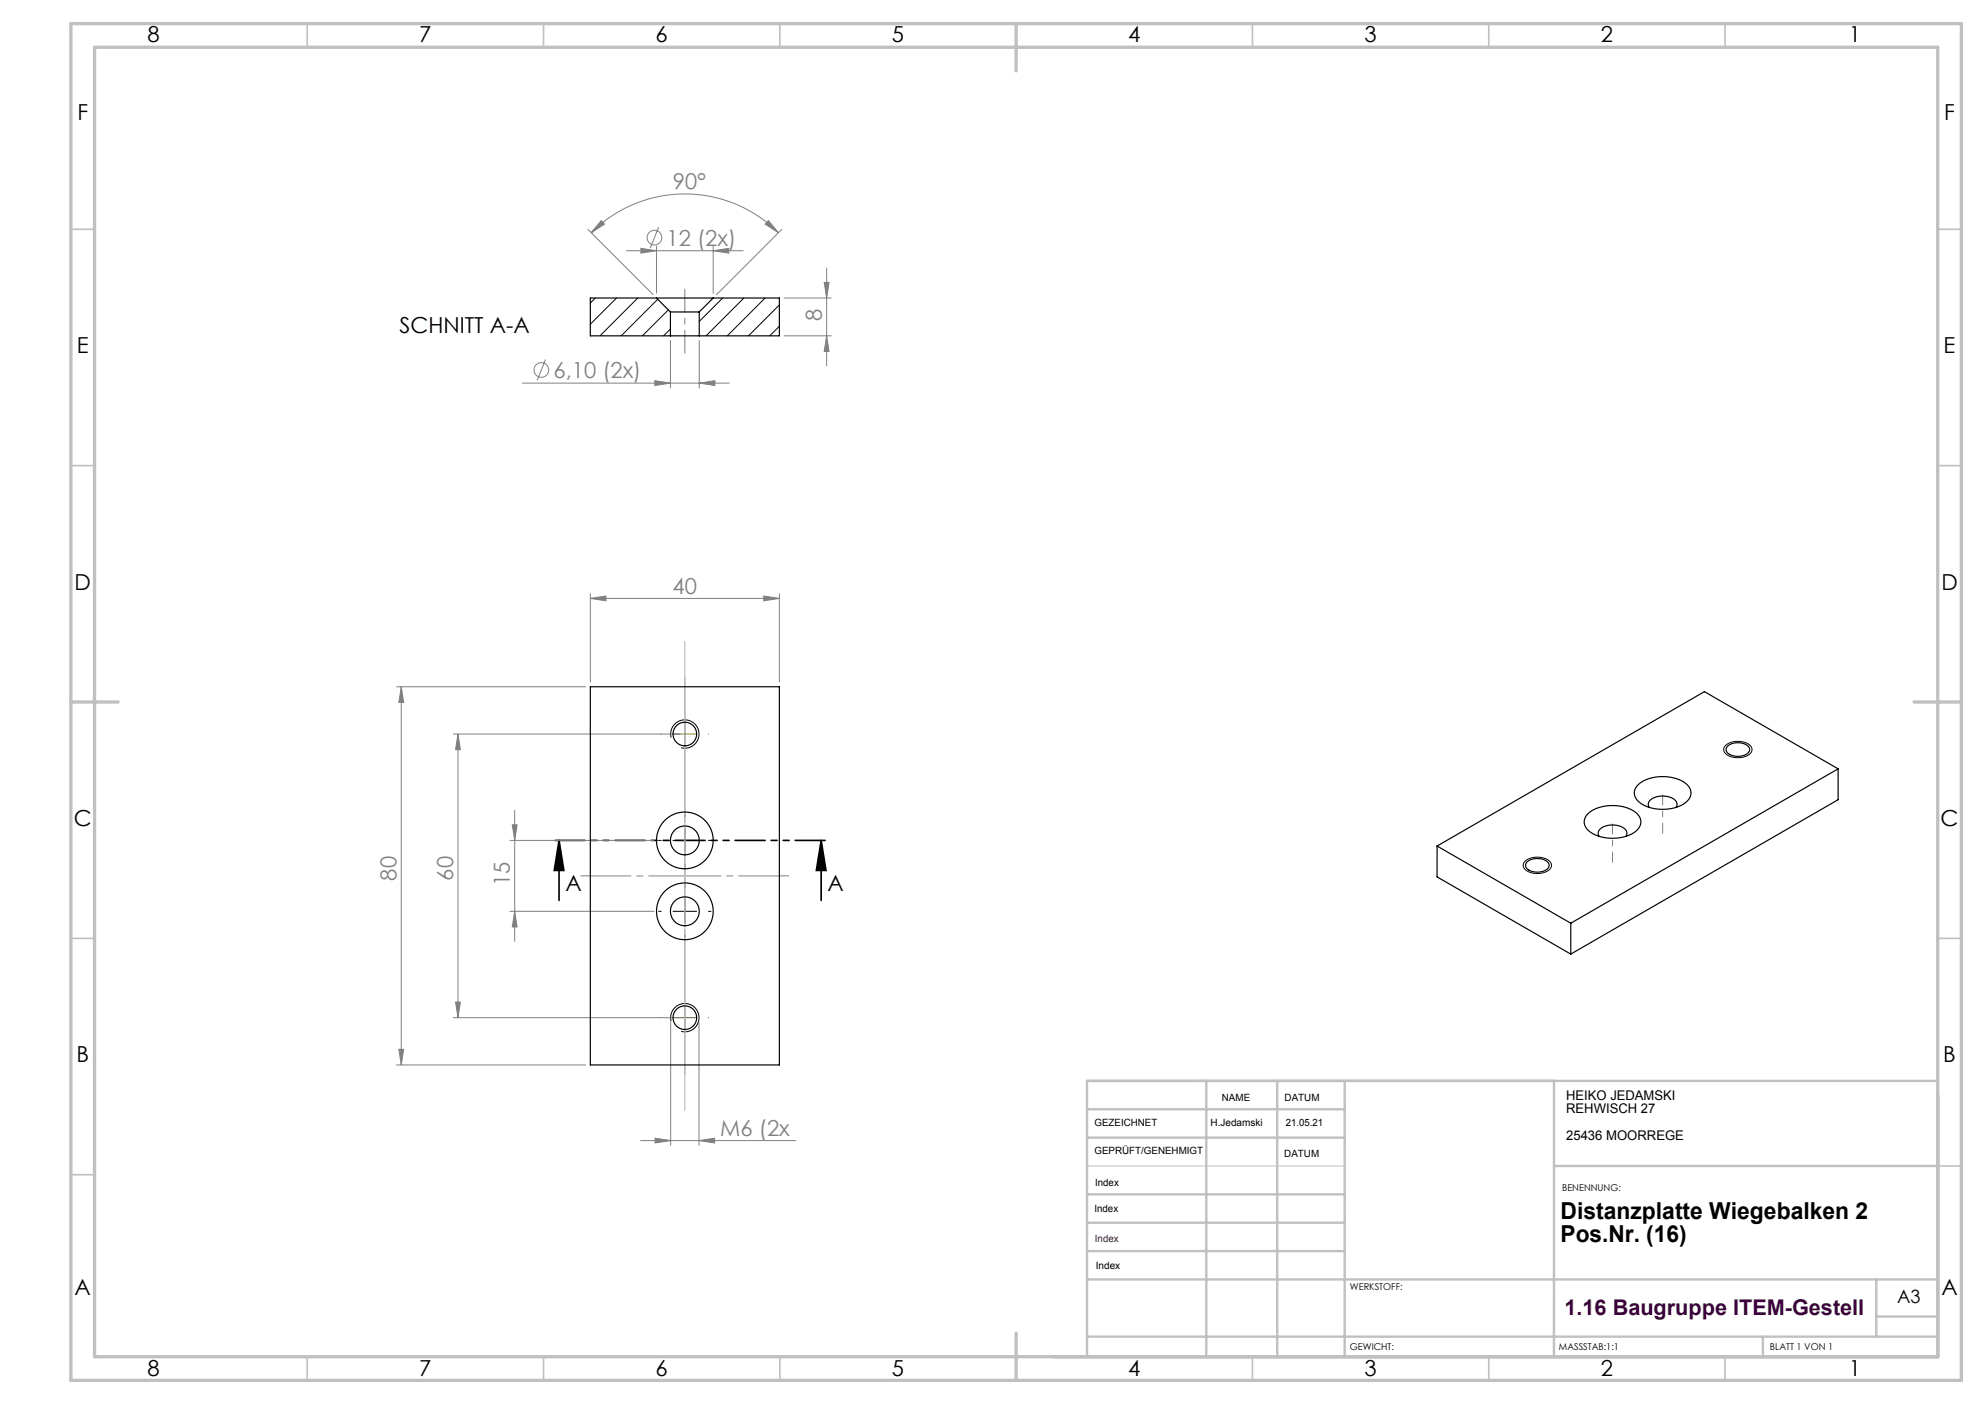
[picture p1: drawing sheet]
<svg xmlns="http://www.w3.org/2000/svg" width="420mm" height="297mm" viewBox="0 0 420 297" stroke-linecap="round" stroke-linejoin="round" font-family="sans-serif">
<g fill="none" stroke="#808080" stroke-width=".21">
<path d="M124.4 48.5l13.8 13.8M125.1 49.2a28 28 0 0 1 39.6 0M127.2 46.7l.7 .7-2.8 1.8zM132.6 53h24.7M135.6 52.5l3.3 .5-3.3 .6zM138.9 52v10M139.4 48l-1.8 4.5M150.9 53l3.3-.5v1.1zM150.9 52v10M162.6 46.7l2.1 2.5-2.8-1.8zM165.4 48.5l-13.8 13.8M174.4 59.7h1l-.5 3.3z"/>
<path d="M174.9 56.7v20.7M115.4 76l-1.7 4.5M141.9 72v10M148 72v10M165.9 71h10M165.9 63h10M174.9 71l.5 3.3h-1zM110.5 81h43.8M138.6 80.5l3.3 .5-3.3 .5zM148 81l3.3-.5v1zM124.9 126.6l3.3-.5v1zM124.9 125.6v18.7"/>
<path d="M124.9 126.6h40M161.6 126.1l3.3 .5-3.3 .5zM164.9 125.6v18.7M83.9 145.3h40M84.9 145.3l.5 3.3h-1zM84.9 145.3v80M95.9 155.3h48M96.9 155.3l.5 3.3h-1zM96.9 155.3v60M107.9 177.8h30.5M108.4 174.5h1l-.5 3.3zM108.9 171.4v27.7"/>
<path d="M107.9 192.8h30.5M108.9 192.8l.5 3.3h-1zM95.9 215.3h48M96.4 212h1l-.5 3.3zM141.9 216.3v26M147.9 216.3v26M83.9 225.3h40M84.4 222h1l-.5 3.3zM135.6 241.3h32.8M138.6 240.8l3.3 .5-3.3 .5zM147.9 241.3l3.3-.5v1z"/>
<circle cx="138.5" cy="50.3" r="1.56"/>
<circle cx="114.5" cy="78.3" r="1.56"/>
</g>
<path d="M142 156.1a3 3 0 0 1 2.6-3.8 3 3 0 0 1 3.3 3.2 3 3 0 0 1-3.8 2.7M365.1 157.7a4.1 4.1 0 0 1 5.5 .4 1.53 1.53 0 0 1-1.4 1.9 4 4 0 0 1-4.4-.9 1.12 1.12 0 0 1 .3-1.4zM142.4 177.8h5M144.9 175.3v5M142.4 192.8h5M144.9 190.3v5M322.7 182.2a4.1 4.1 0 0 1 5.5 .4 1.53 1.53 0 0 1-1.4 1.9 4 4 0 0 1-4.4-1 1.12 1.12 0 0 1 .3-1.3zM142 216.1a3 3 0 0 1 2.6-3.8 3 3 0 0 1 3.3 3.2 3 3 0 0 1-3.8 2.7" fill="none" stroke="#000" stroke-width=".21"/>
<path d="M118.3 177.8l1 6.3h-2zM118.3 177.8v12.7M173.7 177.8l1.1 6.3h-2.1zM173.7 177.8v12.7" fill="none" stroke="#000" stroke-width=".35"/>
<path d="M139.9 177.8h-.5M144.9 172.8v-.6M149.9 177.8h.6M139.9 192.8h-.5M144.9 182.8v.5M144.9 187.8v-.6M144.9 197.8v.5M149.9 192.8h.6" fill="none" stroke="#000" stroke-width=".21" stroke-dasharray="15.2 1.3 1.3 1.3"/>
<path d="M139.9 155.3h.1M144.9 150.3v-.1M149.9 155.3h.1M144.9 160.3h.1M139.9 215.3h.1M144.9 210.3v-.1M149.9 215.3h.1M144.9 220.3h.1" fill="none" stroke="#808000" stroke-width=".21" stroke-dasharray="15.2 1.3 1.3 1.3"/>
<path d="M142.4 155.3h5M144.9 152.8v5M142.4 215.3h5M144.9 212.8v5" fill="none" stroke="#808000" stroke-width=".21"/>
<path d="M175.7 177.8h-59.4" fill="none" stroke="#000" stroke-width=".35" stroke-dasharray="6.3 1.3 1.3 1.3 1.3 1.3" stroke-dashoffset="-1.2"/>
<path d="M351.8 176.3v-8.1M341.2 182.4v-8.1" fill="none" stroke="#808080" stroke-width=".21" stroke-dasharray="15.2 1.3 1.3 1.3" stroke-dashoffset="13.1"/>
<path d="M144.9 227.3v-84" fill="none" stroke="#808080" stroke-width=".21" stroke-dasharray="15.2 1.3 1.3 1.3" stroke-dashoffset="3.7"/>
<path d="M166.9 185.3h-44" fill="none" stroke="#808080" stroke-width=".21" stroke-dasharray="15.2 1.3 1.3 1.3" stroke-dashoffset="4.7"/>
<path d="M144.9 61.2v13.5" fill="none" stroke="#808080" stroke-width=".21" stroke-dasharray="15.2 1.3 1.3 1.3" stroke-dashoffset="10.4"/>
<path d="M230 246.7h54.5" fill="none" stroke="#c0c0c0" stroke-width=".21"/>
<path d="M124.9 185.3h40" fill="none" stroke="#c0c0c0" stroke-width=".25" stroke-dasharray="15.2 1.3 1.3 1.3" stroke-dashoffset="6.7"/>
<path d="M144.9 135.7v99.2" fill="none" stroke="#c0c0c0" stroke-width=".25"/>
<g fill="none" stroke="#c0c0c0" stroke-width=".35">
<path d="M65 5v5M115 5v5M165 5v5M265 5v5M315 5v5M365 5v5M15 48.5h5M410 48.5h5M15 98.5h5M410 98.5h5M15 198.5h5M410 198.5h5"/>
<path d="M15 248.5h5M410 246.7h5M65 287v5M115 287v5M165 287v5M265 287v5M315 287v5M365 287v5"/>
</g>
<g fill="none" stroke="#c0c0c0" stroke-width=".5">
<path d="M230 234.7h54.5M255.2 228.7v58.3M270.2 228.7v58.3M284.5 228.7v58.3M328.8 228.7v58.3M410 228.6l-180 .1v58.3M230 252.7h54.5M230 240.7h54.5M230 258.7h54.5M328.8 246.7h81.2M230 264.7h54.5M230 270.7h180"/>
<path d="M397 270.7v12.1M397 278.5h13M230 282.8h180M373 282.8v4.2"/>
</g>
<path d="M15 5h400v287h-400zM20 10h390v277h-390zM215 5v10M15 148.5h10M405 148.5h10M215 282v10" fill="none" stroke="#c0c0c0" stroke-width=".7"/>
<path d="M173.7 177.8l1.1 6.3h-2.1zM118.3 177.8l1 6.3h-2z" fill="#000"/>
<g fill="#808080">
<path d="M162.6 46.7l2.1 2.5-2.8-1.8zM127.2 46.7l.7 .7-2.8 1.8z"/>
<path d="M161.6 126.1l3.3 .5-3.3 .5zM124.9 126.6l3.3-.5v1z"/>
<path d="M138.6 240.8l3.3 .5-3.3 .5zM147.9 241.3l3.3-.5v1zM138.6 80.5l3.3 .5-3.3 .5zM148 81l3.3-.5v1zM135.6 52.5l3.3 .5-3.3 .6zM150.9 53l3.3-.5v1.1z"/>
<path d="M174.9 71l.5 3.3h-1zM174.4 59.7h1l-.5 3.3z"/>
<path d="M84.9 145.3l.5 3.3h-1zM84.4 222h1l-.5 3.3zM108.4 174.5h1l-.5 3.3zM108.9 192.8l.5 3.3h-1zM96.9 155.3l.5 3.3h-1zM96.4 212h1l-.5 3.3z"/>
</g>
<g fill="none" stroke="#000" stroke-width=".25">
<path d="M138.9 63h12M138.9 63h-14v8h17M138.9 63l3 3M141.9 66h6.1M141.9 71h6.1M141.9 66v5M148 66v5M150.9 63h14v8h-16.9M150.9 63l-2.9 3M124.9 145.3h40v80h-40zM365.5 157.9a3.4 3.4 0 0 1 4.6 .2 1.29 1.29 0 0 1-1.3 1.7 3 3 0 0 1-3.6-1v-.5zM304.1 179v6.5l28.3 16.3"/>
<path d="M304.1 179l28.3 16.3M336 172.1a8.6 8.6 0 0 1 10.5 .2 2.43 2.43 0 0 1-.9 3.9 9 9 0 0 1-9.4-.4 2.31 2.31 0 0 1-.2-3.7zM338.4 176.9a1.38 1.38 0 0 1 1-2 4.3 4.3 0 0 1 4.6 .8l.2 .7-.2 .5M346.6 166a8.6 8.6 0 0 1 10.5 .1 2.43 2.43 0 0 1-.9 4 9 9 0 0 1-9.4-.5 2.31 2.31 0 0 1-.2-3.6zM349 170.8a1.38 1.38 0 0 1 1-2.1 4.3 4.3 0 0 1 4.7 .8l.1 .8-.2 .5M388.9 162.6l-56.5 32.7M388.9 162.6v6.6l-56.5 32.6M388.9 162.6l-28.3-16.3-56.5 32.7M323.1 182.4a3.4 3.4 0 0 1 4.6 .2 1.29 1.29 0 0 1-1.3 1.7 3 3 0 0 1-3.6-1v-.5zM332.4 195.3v6.5"/>
<circle cx="144.9" cy="155.3" r="2.5"/>
<circle cx="144.9" cy="177.8" r="3"/>
<circle cx="144.9" cy="177.8" r="6"/>
<circle cx="144.9" cy="192.8" r="3"/>
<circle cx="144.9" cy="192.8" r="6"/>
<circle cx="144.9" cy="215.3" r="2.5"/>
</g>
<path d="M126 63l-1.1 1.1M130.5 63l-5.6 5.6M134.9 63l-8 8M139.2 63.3l-7.8 7.7M141.4 65.6l-5.5 5.4M141.9 69.6l-1.5 1.4M152.9 63l-4.9 5M157.4 63l-8 8M161.9 63l-8 8M164.9 64.5l-6.5 6.5M164.9 69l-2 2" fill="none" stroke="#000" stroke-width=".21"/>
<g font-size="4.9">
<text x="330.2" y="257.9">Distanzplatte Wiegebalken 2</text>
<text x="330.2" y="262.8">Pos.Nr. (16)</text>
</g>
<g font-size="4.7">
<text x="31.2" y="9">8</text>
<text x="88.7" y="9">7</text>
<text x="138.7" y="9">6</text>
<text x="188.7" y="9">5</text>
<text x="238.7" y="9">4</text>
<text x="288.7" y="9">3</text>
<text x="338.7" y="9">2</text>
<text x="391.2" y="9">1</text>
<text x="16.4" y="25.5">F</text>
<text x="411.4" y="25.5">F</text>
<text x="84.6" y="70.5">SCHNITT A-A</text>
<text x="16.3" y="74.7">E</text>
<text x="411.3" y="74.7">E</text>
<text x="15.8" y="124.8">D</text>
<text x="410.8" y="124.8">D</text>
<text x="15.6" y="174.8">C</text>
<text x="410.6" y="174.8">C</text>
<text x="119.6" y="188.4">A</text>
<text x="175.1" y="188.4">A</text>
<text x="16.2" y="224.7">B</text>
<text x="411.2" y="224.7">B</text>
<text x="15.8" y="274">A</text>
<text x="410.8" y="274">A</text>
<text x="31.2" y="291">8</text>
<text x="88.7" y="291">7</text>
<text x="138.7" y="291">6</text>
<text x="188.7" y="291">5</text>
<text x="238.7" y="291">4</text>
<text x="288.7" y="291">3</text>
<text x="338.7" y="291">2</text>
<text x="391.2" y="291">1</text>
</g>
<g font-size="4.7" fill="#808080">
<text x="142.3" y="39.9" transform="rotate(2 142.3 39.9)">90°</text>
<text x="141" y="52">12 (2x)</text>
<text x="173.9" y="68" transform="rotate(-90 173.9 68)">8</text>
<text x="117.1" y="80">6,10 (2x)</text>
<text x="142.3" y="125.6">40</text>
<text x="83.9" y="186.3" transform="rotate(-90 83.9 186.3)">80</text>
<text x="95.9" y="186.3" transform="rotate(-90 95.9 186.3)">60</text>
<text x="107.9" y="187.4" transform="rotate(-90 107.9 187.4)">15</text>
<text x="152.4" y="240.3">M6 (2x</text>
</g>
<text font-size="4.6" fill="#400040" x="331" y="278.3">1.16 Baugruppe ITEM-Gestell</text>
<text font-size="3.9" x="401.4" y="275.6">A3</text>
<g font-size="2.8">
<text x="331.4" y="232.7">HEIKO JEDAMSKI</text>
<text x="331.4" y="235.5">REHWISCH 27</text>
<text x="331.4" y="241.1">25436 MOORREGE</text>
</g>
<g font-size="2.1">
<text x="258.5" y="232.8">NAME</text>
<text x="271.8" y="232.9">DATUM</text>
<text x="231.6" y="238.2">GEZEICHNET</text>
<text x="256.1" y="238.2">H.Jedamski</text>
<text x="272" y="238.2">21.05.21</text>
<text x="231.6" y="244.2">GEPRÜFT/GENEHMIGT</text>
<text x="271.7" y="244.6">DATUM</text>
<text x="231.7" y="250.8">Index</text>
<text x="231.6" y="256.4">Index</text>
<text x="231.9" y="268.5">Index</text>
</g>
<text font-size="2.1" fill="#400040" x="231.7" y="262.7">Index</text>
<g font-size="2">
<text x="330.5" y="251.9">BENENNUNG:</text>
<text x="285.6" y="272.9">WERKSTOFF:</text>
<text x="285.6" y="285.5">GEWICHT:</text>
<text x="329.9" y="285.6">MASSSTAB:1:1</text>
<text x="374.5" y="285.6">BLATT 1 VON 1</text>
</g>
</svg>
